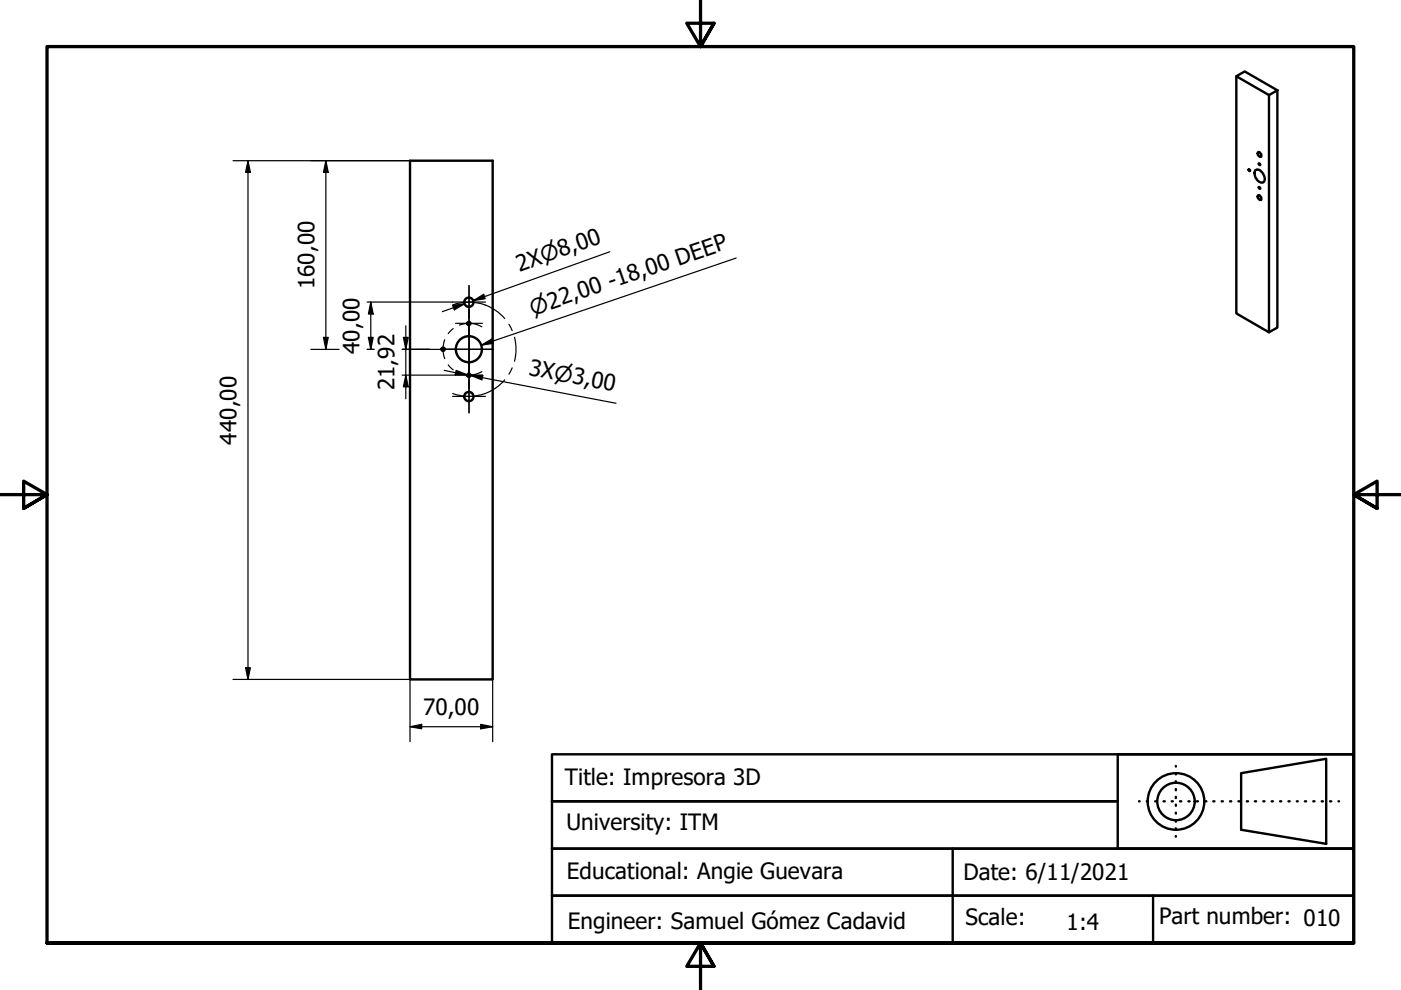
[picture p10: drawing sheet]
<svg xmlns="http://www.w3.org/2000/svg" width="297mm" height="210mm" viewBox="0 0 297 210" stroke-linecap="round" stroke-linejoin="round" font-family="sans-serif">
<!-- layer: Visible (ISO) -->
<g fill="none" stroke="#000" stroke-width=".51">
<path d="M262.1 16.2l1.8-1.1 6.9 4-1.8 1.1zM262.1 16.2v50.3l6.9 4 1.8-1.1v-50.3M86.9 34.1h17.6v110h-17.6zM264.7 35.9a.22 .22 0 0 1 .3 .1 .22 .22 0 0 1-.1 .3zM266.1 36.1a1.26 1.26 0 0 1 1.8 1 1.01 1.01 0 0 1-.3 1.6 1.95 1.95 0 0 1-1.5-2.6zM266.7 32.3a.71 .71 0 0 1 .7 .9 .71 .71 0 0 1-.7-.9zM266.9 39.7a.22 .22 0 0 1 .2 .1 .22 .22 0 0 1 0 .2zM269 20.2v50.3M266.7 41.4a.71 .71 0 0 1 .7 1 .71 .71 0 0 1-.7-1z"/>
<circle cx="267" cy="34.9" r=".18"/>
<circle cx="93.9" cy="74" r=".35"/>
<circle cx="99.4" cy="68.6" r=".35"/>
<circle cx="99.4" cy="79.6" r=".35"/>
<circle cx="99.4" cy="64.1" r=".98"/>
<circle cx="99.4" cy="74" r="2.76"/>
<circle cx="99.4" cy="84.1" r=".98"/>
</g>
<!-- layer: Border (ISO) -->
<path d="M148.5 -.1v10l-2.9-5h5.8l-2.9 5 2.9-5M0 104.9h10l-5-2.9v5.8l5-2.9-5 2.9M297 104.9h-10l5-2.9v5.8l-5-2.9 5 2.9M10 199.9v-190h277v190h-277h277M151.4 204.9l-2.9-5 2.9 5h-5.8l2.9-5v10" fill="none" stroke="#000" stroke-width=".7"/>
<!-- layer: Title (ISO) -->
<g fill="none" stroke="#000" stroke-width=".51">
<path d="M117 159.9h170v20h-170v10h170v10h-170v-10h170v-10h-170v-10h120h-120zM237 159.9h50v20h-50zM202 179.9v20M241.5 169.9h.1M243.1 169.9h.3M244.9 169.9h.3M246.7 169.9h.3M248.4 169.9h.3M249.3 162.4v.1M249.3 163.9v.3M249.3 165.6v.2M249.3 167.3v.2"/>
<path d="M249.3 168.9v.3M249.3 170.6v.3M249.3 172.3v.2M249.3 174v.2M249.3 175.6v.3M249.3 177.3v.1M250.2 169.9h.2M252 169.9h.2M253.7 169.9h.3M255.5 169.9h.3M257.2 169.9h.3M259 169.9h.3"/>
<path d="M260.8 169.9h.2M262.6 169.9h.2M263.1 163.9l18.1-3v18l-18.1-3zM264.4 169.9h.2M266.1 169.9h.2M267.8 169.9h.3M269.6 169.9h.3M271.4 169.9h.3M273.2 169.9h.2M275 169.9h.1M276.7 169.9h.2M278.4 169.9h.3"/>
<path d="M280.2 169.9h.3M282 169.9h.3M283.8 169.9h.1M244.5 189.9v10"/>
<circle cx="249.3" cy="169.9" r="6"/>
<circle cx="249.3" cy="169.9" r="4"/>
</g>
<!-- layer: Center Mark (ISO) -->
<path d="M91.1 74.1h5.7M94.2 74.1h10.4M95.9 64h7M96.6 79.5h5.7M96.6 68.6h5.7M99.4 68.8v10.5M99.4 76.7v5.7M99.4 65.7v5.8M99.4 60.6v6.9M95.9 84h7M99.4 80.6v6.9" fill="none" stroke="#000" stroke-width=".25"/>
<!-- layer: Centerline (ISO) -->
<path d="M94.3 72a5.5 5.5 0 0 0 0 4.1M95 77.4l1.1 1M96 64.6a10 10 0 0 1 11 2.9M96.1 69.7l-1.1 1M97.4 68.9a5.5 5.5 0 0 1 4.8 .4M102.2 78.8a5.5 5.5 0 0 1-4.8 .4M107.9 68.8l.7 1.3M108.6 78l-.7 1.3M109.1 71.5l.3 2.2v1.4l-.3 1.5M107 80.5a10 10 0 0 1-11 2.9" fill="none" stroke="#000" stroke-width=".25"/>
<!-- layer: Dimension (ISO) -->
<g fill="none" stroke="#000" stroke-width=".25">
<path d="M49.4 34.1h37.5M52.6 34.1l.5 2.4h-1zM52.6 34.1v110M69.1 34.1l.5 2.4h-1zM69.1 34.1v40M129.3 53.4l-28.9 10.3 2.3-.8M65.9 74.1h6M68.6 71.5h1l-.5 2.6zM77.9 74.1h1.4M77.9 64h18M78.1 71.5h1l-.5 2.6zM78.6 64l.5 2.6h-1z"/>
<path d="M78.6 64v10.1M85.3 74.1h5.8M85.3 79.5h11.3M85.5 71.5h1.1l-.6 2.6zM86 79.5l.6 2.5h-1.1zM86 69.1v15.5M94.2 78.5l4.9 1M95.9 64.7l2.6-.3-2.2 1.3zM96.7 78.5l2.4 1h-2.6zM98.5 64.4l-4.7 1.7M99.8 79.6h2.6l-.2 1zM100.4 63.7l2.2-1.3 .3 .9z"/>
<path d="M102.2 80l-2.4-.4 30.8 5.9M49.4 144.1h37.5v13.2M52.1 141.6h1l-.5 2.5zM86.9 154.1l2.5-.5v.9zM86.9 154.1h17.6M101.9 153.6l2.6 .5-2.6 .4zM104.5 144.1v13.2"/>
</g>
<g fill="#000">
<path d="M52.6 34.1l.5 2.4h-1z" fill-rule="evenodd"/>
<path d="M69.1 34.1l.5 2.4h-1z" fill-rule="evenodd"/>
<path d="M68.6 71.5h1l-.5 2.6z" fill-rule="evenodd"/>
<path d="M78.1 71.5h1l-.5 2.6z" fill-rule="evenodd"/>
<path d="M78.6 64l.5 2.6h-1z" fill-rule="evenodd"/>
<path d="M85.5 71.5h1.1l-.6 2.6z" fill-rule="evenodd"/>
<path d="M95.9 64.7l2.6-.3-2.2 1.3z" fill-rule="evenodd"/>
<path d="M96.7 78.5l2.4 1h-2.6z" fill-rule="evenodd"/>
<path d="M99.8 79.6h2.6l-.2 1z" fill-rule="evenodd"/>
<path d="M100.4 63.7l2.2-1.3 .3 .9z" fill-rule="evenodd"/>
<path d="M86 79.5l.6 2.5h-1.1z" fill-rule="evenodd"/>
<path d="M52.1 141.6h1l-.5 2.5z" fill-rule="evenodd"/>
<path d="M86.9 154.1l2.5-.5v.9z" fill-rule="evenodd"/>
<path d="M101.9 153.6l2.6 .5-2.6 .4z" fill-rule="evenodd"/>
</g>
<!-- layer: Symbol (ISO) -->
<path d="M156.1 54.7l-54.1 18.5M102 73.2l2.2-1.3 .4 .9z" fill="none" stroke="#000" stroke-width=".25"/>
<path d="M102 73.2l2.2-1.3 .4 .9z" fill-rule="evenodd" fill="#000"/>
<g font-size="4.8">
<text x="110.2" y="57.7" transform="rotate(-20 110.2 57.7)">2X⌀8,00</text>
<text x="66.7" y="61.4" transform="rotate(-90 66.7 61.4)">160,00</text>
<text x="76.2" y="75" transform="rotate(-90 76.2 75)">40,00</text>
<text x="83.6" y="82.8" transform="rotate(-90 83.6 82.8)">21,92</text>
<text x="112" y="79.5" transform="rotate(11 112 79.5)">3X⌀3,00</text>
<text x="50.2" y="94.3" transform="rotate(-90 50.2 94.3)">440,00</text>
<text x="89.7" y="151.7">70,00</text>
<text x="119.8" y="166.5">Title: Impresora 3D</text>
<text x="120.1" y="176">University: ITM</text>
<text x="120.2" y="186.3">Educational: Angie Guevara</text>
<text x="204.3" y="186.6">Date: 6/11/2021</text>
<text x="120.4" y="196.9">Engineer: Samuel Gómez Cadavid</text>
<text x="204.7" y="196.1">Scale:</text>
<text x="226.1" y="197.1">1:4</text>
<text x="245.7" y="195.9">Part number: 010</text>
</g>
<text font-size="4.6" x="113" y="66.9" transform="rotate(-19 113 66.9)">⌀22,00 -18,00 DEEP</text>
</svg>
